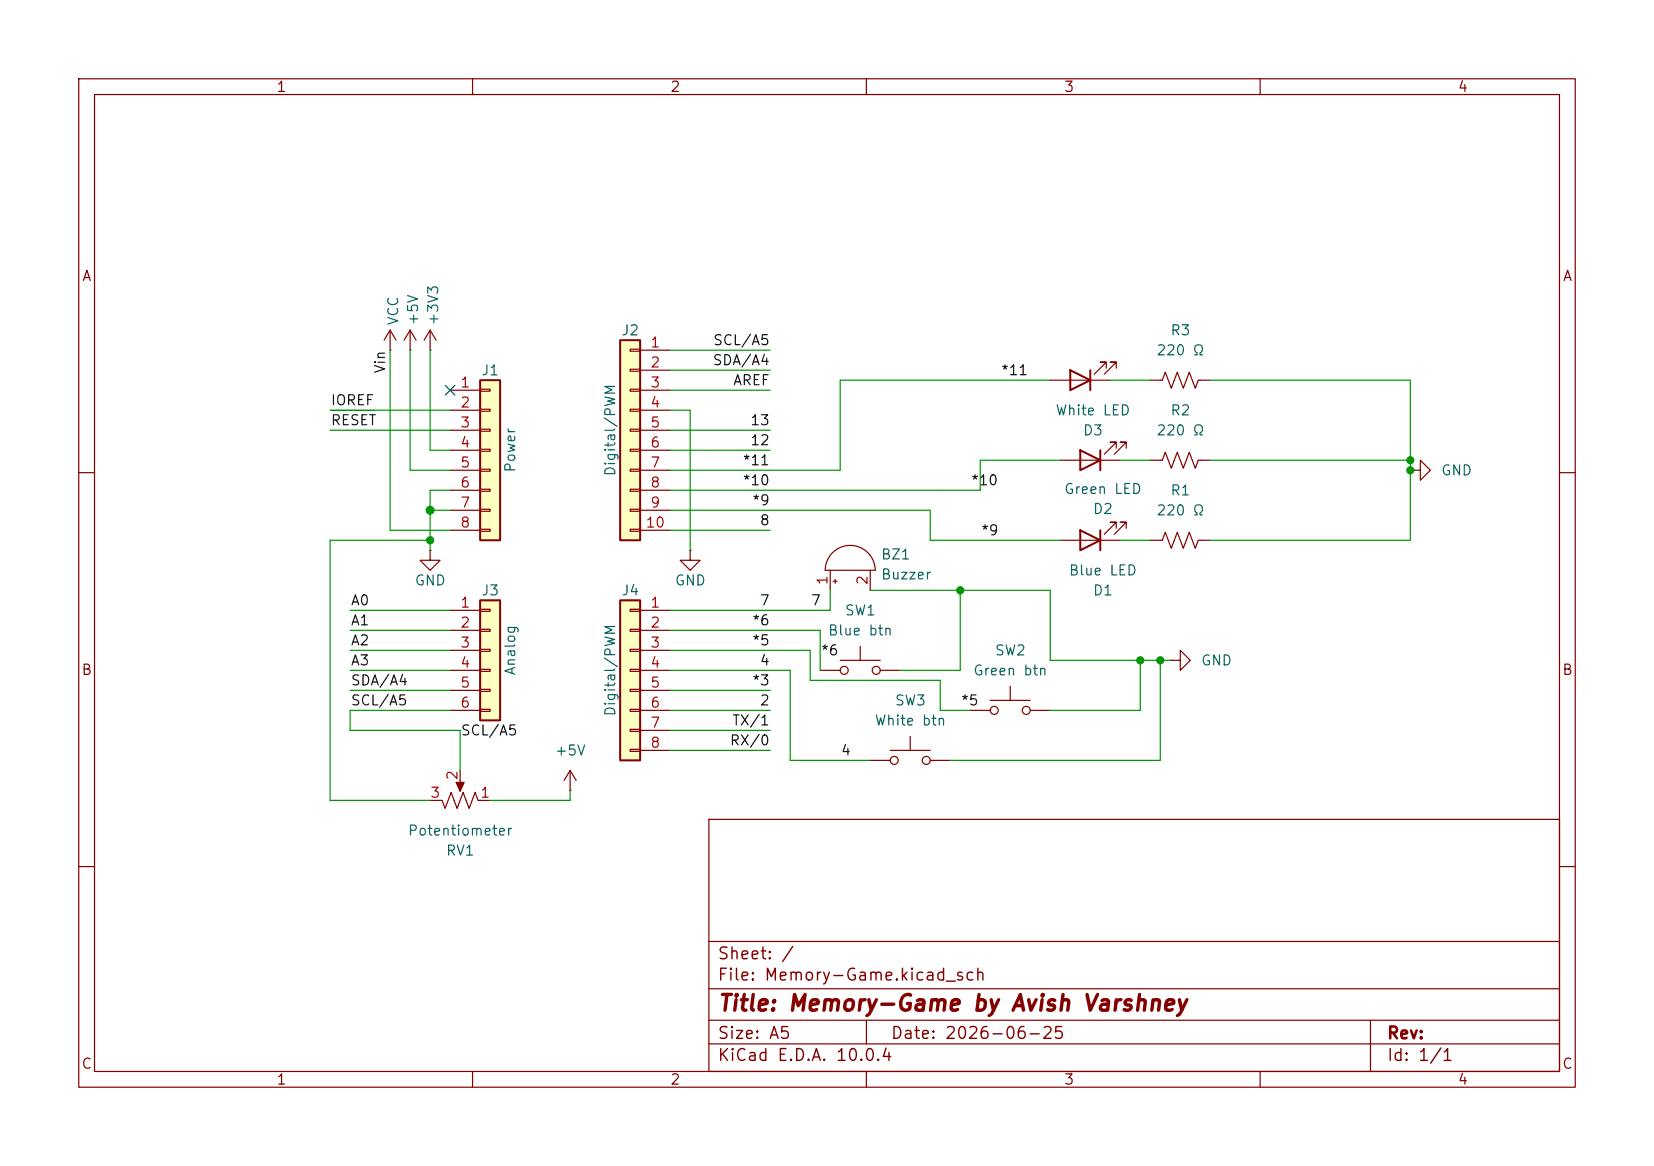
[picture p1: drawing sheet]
<svg xmlns="http://www.w3.org/2000/svg" width="210mm" height="148mm" viewBox="0 0 210 148" stroke-linecap="round" stroke-linejoin="round" font-family="sans-serif">
<g fill="none" stroke="#840000" stroke-width=".15">
<path d="M10 10h190v128h-190zM12 12h186v124h-186zM60 10v2M110 10v2M160 10v2M52.1 44.5h.1M52.1 41.9l-.8 1.3M52.1 41.9l.7 1.3M52.1 41.9v2.6M54.6 44.5h.1M54.6 41.9l-.8 1.3M54.6 41.9l.8 1.3"/>
<path d="M54.6 41.9v2.6M10 60h2M134.6 68.6h7.6M141.7 67.1v-.8h-.7h.7l-1.5 1.5M143 67.1v-.8h-.8h.8l-1.5 1.5M198 60h2M148.6 83.8h1.3v-1.2l1.2 1.2-1.2 1.3v-1.3M148.6 83.8h.1M10 110h2M90 104h108v32h-108zM90 119.5h108M198 110h2"/>
<path d="M60 136v2M90 132.5h108M90 129.5h108M90 125.5h108M110 136v2M110 129.5v3M160 136v2M174 129.5v6.5"/>
</g>
<path d="M137.2 67.3l2.5 1.3-2.5 1.3zM139.7 67.3v2.6" fill="none" stroke="#840000" stroke-width=".25"/>
<path d="M78.7 43.2h2.6v25.4h-2.6z" fill="#ffffc2"/>
<path d="M78.7 43.2h2.6v25.4h-2.6z" fill="none" stroke="#840000" stroke-width=".25"/>
<g fill="none" stroke="#840000" stroke-width=".15">
<path d="M80 44.3h1.3v.3h-1.3zM80 46.9h1.3v.2h-1.3zM80 49.4h1.3v.3h-1.3zM80 51.9h1.3v.3h-1.3zM80 54.5h1.3v.2h-1.3zM80 57h1.3v.3h-1.3zM80 59.6h1.3v.2h-1.3zM81.3 44.5h3.8M81.3 47h3.8M81.3 49.5h3.8M81.3 52.1h3.8M81.3 54.6h3.8"/>
<path d="M81.3 57.2h3.8M81.3 59.7h3.8M146 48.3h1.6l.4-1.1 .7 2.1 .8-2.1 .7 2.1 .8-2.1 .8 2.1 .3-1h1.6M80 62.1h1.3v.3h-1.3zM80 64.6h1.3v.3h-1.3zM80 67.2h1.3v.2h-1.3zM81.3 62.2h3.8M81.3 64.8h3.8M81.3 67.3h3.8M146 68.6h1.6l.4-1 .7 2 .8-2 .7 2 .8-2 .8 2 .3-1h1.6"/>
</g>
<path d="M61 48.3h2.5v20.3h-2.5z" fill="#ffffc2"/>
<path d="M61 48.3h2.5v20.3h-2.5z" fill="none" stroke="#840000" stroke-width=".25"/>
<g fill="none" stroke="#840000" stroke-width=".15">
<path d="M49.5 44.5h.1M49.5 41.9l-.7 1.3M49.5 41.9l.8 1.3M49.5 41.9v2.6M57.1 49.5h3.9M57.1 52.1h3.9M57.1 54.6h3.9M57.1 57.2h3.9M57.1 59.7h3.9M61 49.4h1.2v.3h-1.2zM61 51.9h1.2v.3h-1.2zM61 54.5h1.2v.2h-1.2z"/>
<path d="M61 57h1.2v.3h-1.2zM61 59.6h1.2v.2h-1.2zM179.1 59.7h1.2v-1.3l1.3 1.3-1.3 1.3v-1.3M179.1 59.7h.1M57.1 62.2h3.9M57.1 64.8h3.9M57.1 67.3h3.9M61 62.1h1.2v.3h-1.2zM61 64.6h1.2v.3h-1.2zM61 67.2h1.2v.2h-1.2zM87.6 69.9v1.2h1.3l-1.3 1.3-1.2-1.3h1.2M87.6 69.9h.1"/>
<path d="M105.4 72.4v2.5M105.7 70.2a3.2 3.2 0 0 1 3.5-.7 3.2 3.2 0 0 1 1.9 2.9h-6.3a3.2 3.2 0 0 1 .9-2.2zM105.8 73.8h.5M106 73.5v.5M110.5 72.4v2.5M104.1 85.1h2.6M106.7 83.8h5.1M109.2 82v1.8M110.5 96.5h2.5M111.8 85.1h2.5M113 95.3h5.1M115.6 93.5v1.8"/>
<path d="M118.1 96.5h2.5M123.2 90.2h2.5M125.7 88.9h5.1M128.3 87.1v1.8M130.8 90.2h2.5"/>
<circle cx="107.2" cy="85.1" r=".51"/>
<circle cx="111.3" cy="85.1" r=".51"/>
<circle cx="113.5" cy="96.5" r=".51"/>
<circle cx="117.6" cy="96.5" r=".51"/>
<circle cx="126.2" cy="90.2" r=".51"/>
<circle cx="130.3" cy="90.2" r=".51"/>
</g>
<path d="M61 76.2h2.5v15.2h-2.5z" fill="#ffffc2"/>
<path d="M135.9 47l2.5 1.3-2.5 1.2zM137.2 57.2l2.5 1.2-2.5 1.3zM138.4 47v2.5M139.7 57.2v2.5M61 76.2h2.5v15.2h-2.5z" fill="none" stroke="#840000" stroke-width=".25"/>
<g fill="none" stroke="#840000" stroke-width=".15">
<path d="M133.3 48.3h7.7M134.6 58.4h7.6M140.5 46.7v-.7h-.8h.8l-1.6 1.5M141.7 46.7v-.7h-.7h.7l-1.5 1.5M141.7 56.9v-.8h-.7h.7l-1.5 1.6M143 56.9v-.8h-.8h.8l-1.5 1.6M54.6 69.9v1.2h1.3l-1.3 1.3-1.3-1.3h1.3M54.6 69.9h.1M57.1 77.5h3.9M61 77.3h1.2v.3h-1.2zM61 79.9h1.2v.2h-1.2zM57.1 80h3.9"/>
<path d="M57.1 82.6h3.9M57.1 85.1h3.9M57.1 87.6h3.9M57.1 90.2h3.9M61 82.4h1.2v.3h-1.2zM61 85h1.2v.2h-1.2zM61 87.5h1.2v.3h-1.2zM61 90h1.2v.3h-1.2z"/>
</g>
<path d="M78.7 76.2h2.6v20.3h-2.6z" fill="#ffffc2"/>
<path d="M78.7 76.2h2.6v20.3h-2.6z" fill="none" stroke="#840000" stroke-width=".25"/>
<g fill="none" stroke="#840000" stroke-width=".15">
<path d="M146 58.4h1.6l.4-1 .7 2 .8-2 .7 2 .8-2 .8 2 .3-1h1.6M80 77.3h1.3v.3h-1.3zM80 79.9h1.3v.2h-1.3zM81.3 77.5h3.8M58.4 97.8v2.3M72.4 97.8l-.8 1.3M72.4 97.8l.8 1.3M72.4 97.8v2.5M80 82.4h1.3v.3h-1.3zM80 85h1.3v.2h-1.3zM80 87.5h1.3v.3h-1.3zM80 90h1.3v.3h-1.3z"/>
<path d="M80 92.6h1.3v.2h-1.3zM80 95.1h1.3v.3h-1.3zM81.3 80h3.8M81.3 82.6h3.8M81.3 85.1h3.8M81.3 87.6h3.8M81.3 90.2h3.8M81.3 92.7h3.8M81.3 95.3h3.8M54.6 101.6h1.5l.4 1 .8-2 .7 2 .8-2 .8 2 .7-2 .4 1h1.5M72.4 100.3h.1"/>
</g>
<path d="M57.9 99.3h1l-.5 1.2z" fill="#840000" stroke="#840000" stroke-width=".15"/>
<path d="M42 52.1h5.5" fill="none" stroke="#0f0f0f" stroke-width=".15"/>
<g fill="none" stroke="#009600" stroke-width=".15">
<path d="M41.9 54.6h15.2M41.9 52.1h15.2M49.5 44.5v22.8h7.6M52.1 44.5v15.2h5M54.6 44.5v12.7h2.5M85.1 54.6h12.7M85.1 57.2h12.7M85.1 52.1h2.5v17.8M85.1 49.5h12.7M85.1 44.5h12.7M85.1 47h12.7M133.3 48.3h-26.6v11.4h-21.6"/>
<path d="M134.6 58.4h-10.1v3.8h-39.4M141 48.3h5M142.2 58.4h3.8M153.7 58.4h25.4M153.7 48.3h25.4v20.3h-25.4M44.4 77.5h12.7M54.6 68.6h-12.7v33h12.7M54.6 64.8h2.5M57.1 62.2h-2.5v7.7M85.1 64.8h33v3.8h16.5M85.1 67.3h12.7M105.4 74.9v2.6h-20.3"/>
<path d="M110.5 74.9h22.8v8.9h15.3M121.9 74.9v10.2h-7.6M142.2 68.6h3.8M44.4 85.1h12.7M44.4 82.6h12.7M44.4 80h12.7M44.4 87.6h12.7M57.1 90.2h-12.7v2.5h14v5.1M85.1 85.1h15.2v11.4h10.2M85.1 82.6h17.8v3.8h16.5v3.8h3.8M85.1 80h19v5.1M85.1 90.2h12.7"/>
<path d="M85.1 92.7h12.7M85.1 95.3h12.7M85.1 87.6h12.7M144.8 83.8v6.4h-11.5M147.3 83.8v12.7h-26.7M72.4 100.3v1.3h-10.2"/>
</g>
<path d="M56.5 48.9l1.3 1.2M57.8 48.9l-1.3 1.2" fill="none" stroke="#000084" stroke-width=".15"/>
<g fill="#009600" stroke="#009600" stroke-width=".13">
<circle cx="147.3" cy="83.8" r=".46"/>
<circle cx="144.8" cy="83.8" r=".46"/>
<circle cx="179.1" cy="58.4" r=".46"/>
<circle cx="179.1" cy="59.7" r=".46"/>
<circle cx="121.9" cy="74.9" r=".46"/>
<circle cx="54.6" cy="64.8" r=".51"/>
<circle cx="54.6" cy="68.6" r=".46"/>
</g>
<text font-size="2" fill="#840000" x="91" y="128.8">Title: Memory-Game by Avish Varshney</text>
<g font-size="1.5" fill="#840000">
<text x="91" y="124.9">File: Memory-Game.kicad_sch</text>
<text x="91" y="122.2">Sheet: /</text>
<text x="91" y="135.1">KiCad E.D.A. 10.0.4</text>
<text x="91" y="132.3">Size: A5</text>
<text x="113" y="132.3">Date: 2026-06-25</text>
<text x="176" y="132.3">Rev:</text>
<text x="176" y="135.1">Id: 1/1</text>
</g>
<g font-size="1.3" fill="#840000">
<text x="35" y="12">1</text>
<text x="85" y="12">2</text>
<text x="135" y="12">3</text>
<text x="185" y="12">4</text>
<text x="10.3" y="36">A</text>
<text x="198.4" y="36">A</text>
<text x="10.3" y="86">B</text>
<text x="198.3" y="86">B</text>
<text x="10.3" y="136">C</text>
<text x="198.3" y="136">C</text>
<text x="35" y="138">1</text>
<text x="85" y="138">2</text>
<text x="135" y="138">3</text>
<text x="185" y="138">4</text>
</g>
<g font-size="1.3" fill="#006464">
<text x="50.9" y="41.4" transform="rotate(-90 50.9 41.4)">VCC</text>
<text x="53.4" y="41.4" transform="rotate(-90 53.4 41.4)">+5V</text>
<text x="56" y="41.4" transform="rotate(-90 56 41.4)">+3V3</text>
<text x="61" y="48">J1</text>
<text x="78.8" y="42.9">J2</text>
<text x="146.7" y="45.4">220 Ω</text>
<text x="148.5" y="42.9">R3</text>
<text x="133.9" y="53">White LED</text>
<text x="148.5" y="53">R2</text>
<text x="137.4" y="55.6">D3</text>
<text x="146.7" y="55.6">220 Ω</text>
<text x="65.7" y="60.1" transform="rotate(-90 65.7 60.1)">Power</text>
<text x="78.4" y="60.5" transform="rotate(-90 78.4 60.5)">Digital/PWM</text>
<text x="135" y="63">Green LED</text>
<text x="138.7" y="65.6">D2</text>
<text x="146.7" y="65.7">220 Ω</text>
<text x="148.5" y="63.2">R1</text>
<text x="182.9" y="60.7">GND</text>
<text x="111.8" y="71.3">BZ1</text>
<text x="52.6" y="74.6">GND</text>
<text x="61" y="75.9">J3</text>
<text x="78.8" y="75.9">J4</text>
<text x="85.6" y="74.6">GND</text>
<text x="111.8" y="73.9">Buzzer</text>
<text x="135.6" y="73.4">Blue LED</text>
<text x="138.7" y="75.9">D1</text>
<text x="105" y="81">Blue btn</text>
<text x="107.2" y="78.4">SW1</text>
<text x="126.2" y="83.5">SW2</text>
<text x="65.7" y="85.8" transform="rotate(-90 65.7 85.8)">Analog</text>
<text x="113.5" y="89.9">SW3</text>
<text x="123.5" y="86.1">Green btn</text>
<text x="152.4" y="84.8">GND</text>
<text x="78.4" y="91" transform="rotate(-90 78.4 91)">Digital/PWM</text>
<text x="111" y="92.4">White btn</text>
<text x="70.4" y="96.2">+5V</text>
<text x="51.7" y="106.4">Potentiometer</text>
<text x="56.5" y="108.9">RV1</text>
</g>
<g font-size="1.3" fill="#0f0f0f">
<text x="49.2" y="47.5" transform="rotate(-90 49.2 47.5)">Vin</text>
<text x="90.4" y="46.7">SDA/A4</text>
<text x="90.5" y="44.1">SCL/A5</text>
<text x="127" y="47.9">*11</text>
<text x="41.9" y="51.8">IOREF</text>
<text x="93" y="49.2">AREF</text>
<text x="41.9" y="54.3">RESET</text>
<text x="94.2" y="59.4">*11</text>
<text x="95.2" y="54.3">13</text>
<text x="95.2" y="56.8">12</text>
<text x="94.2" y="61.9">*10</text>
<text x="95.4" y="64.5">*9</text>
<text x="123.2" y="61.9">*10</text>
<text x="96.4" y="67">8</text>
<text x="124.5" y="68.3">*9</text>
<text x="44.4" y="77.2">A0</text>
<text x="96.4" y="77.2">7</text>
<text x="102.9" y="77.2">7</text>
<text x="44.4" y="82.2">A2</text>
<text x="44.4" y="79.7">A1</text>
<text x="95.4" y="79.7">*6</text>
<text x="95.4" y="82.2">*5</text>
<text x="104.1" y="83.5">*6</text>
<text x="44.4" y="87.3">SDA/A4</text>
<text x="44.4" y="89.9">SCL/A5</text>
<text x="44.4" y="84.8">A3</text>
<text x="95.4" y="87.3">*3</text>
<text x="96.4" y="84.8">4</text>
<text x="96.4" y="89.9">2</text>
<text x="121.9" y="89.9">*5</text>
<text x="58.4" y="93.7">SCL/A5</text>
<text x="92.6" y="94.9">RX/0</text>
<text x="92.9" y="92.4">TX/1</text>
<text x="106.7" y="96.2">4</text>
</g>
<g font-size="1.3" fill="#a90000">
<text x="82.5" y="44.4">1</text>
<text x="82.5" y="47">2</text>
<text x="58.3" y="49.5">1</text>
<text x="58.3" y="52">2</text>
<text x="82.5" y="49.5">3</text>
<text x="82.5" y="52">4</text>
<text x="58.3" y="54.6">3</text>
<text x="58.3" y="57.1">4</text>
<text x="58.3" y="59.7">5</text>
<text x="82.5" y="54.6">5</text>
<text x="82.5" y="57.1">6</text>
<text x="82.5" y="59.7">7</text>
<text x="58.3" y="62.2">6</text>
<text x="58.3" y="64.7">7</text>
<text x="82.5" y="62.2">8</text>
<text x="82.5" y="64.7">9</text>
<text x="58.3" y="67.3">8</text>
<text x="81.9" y="67.3">10</text>
<text x="58.3" y="77.4">1</text>
<text x="82.5" y="77.4">1</text>
<text x="105.4" y="74.4" transform="rotate(-90 105.4 74.4)">1</text>
<text x="110.5" y="74.4" transform="rotate(-90 110.5 74.4)">2</text>
<text x="58.3" y="80">2</text>
<text x="58.3" y="82.5">3</text>
<text x="82.5" y="80">2</text>
<text x="82.5" y="82.5">3</text>
<text x="58.3" y="85.1">4</text>
<text x="58.3" y="87.6">5</text>
<text x="82.5" y="85.1">4</text>
<text x="82.5" y="87.6">5</text>
<text x="58.3" y="90.1">6</text>
<text x="82.5" y="90.1">6</text>
<text x="82.5" y="92.7">7</text>
<text x="82.5" y="95.2">8</text>
<text x="54.5" y="101.6">3</text>
<text x="58.4" y="99.1" transform="rotate(-90 58.4 99.1)">2</text>
<text x="60.9" y="101.6">1</text>
</g>
</svg>
